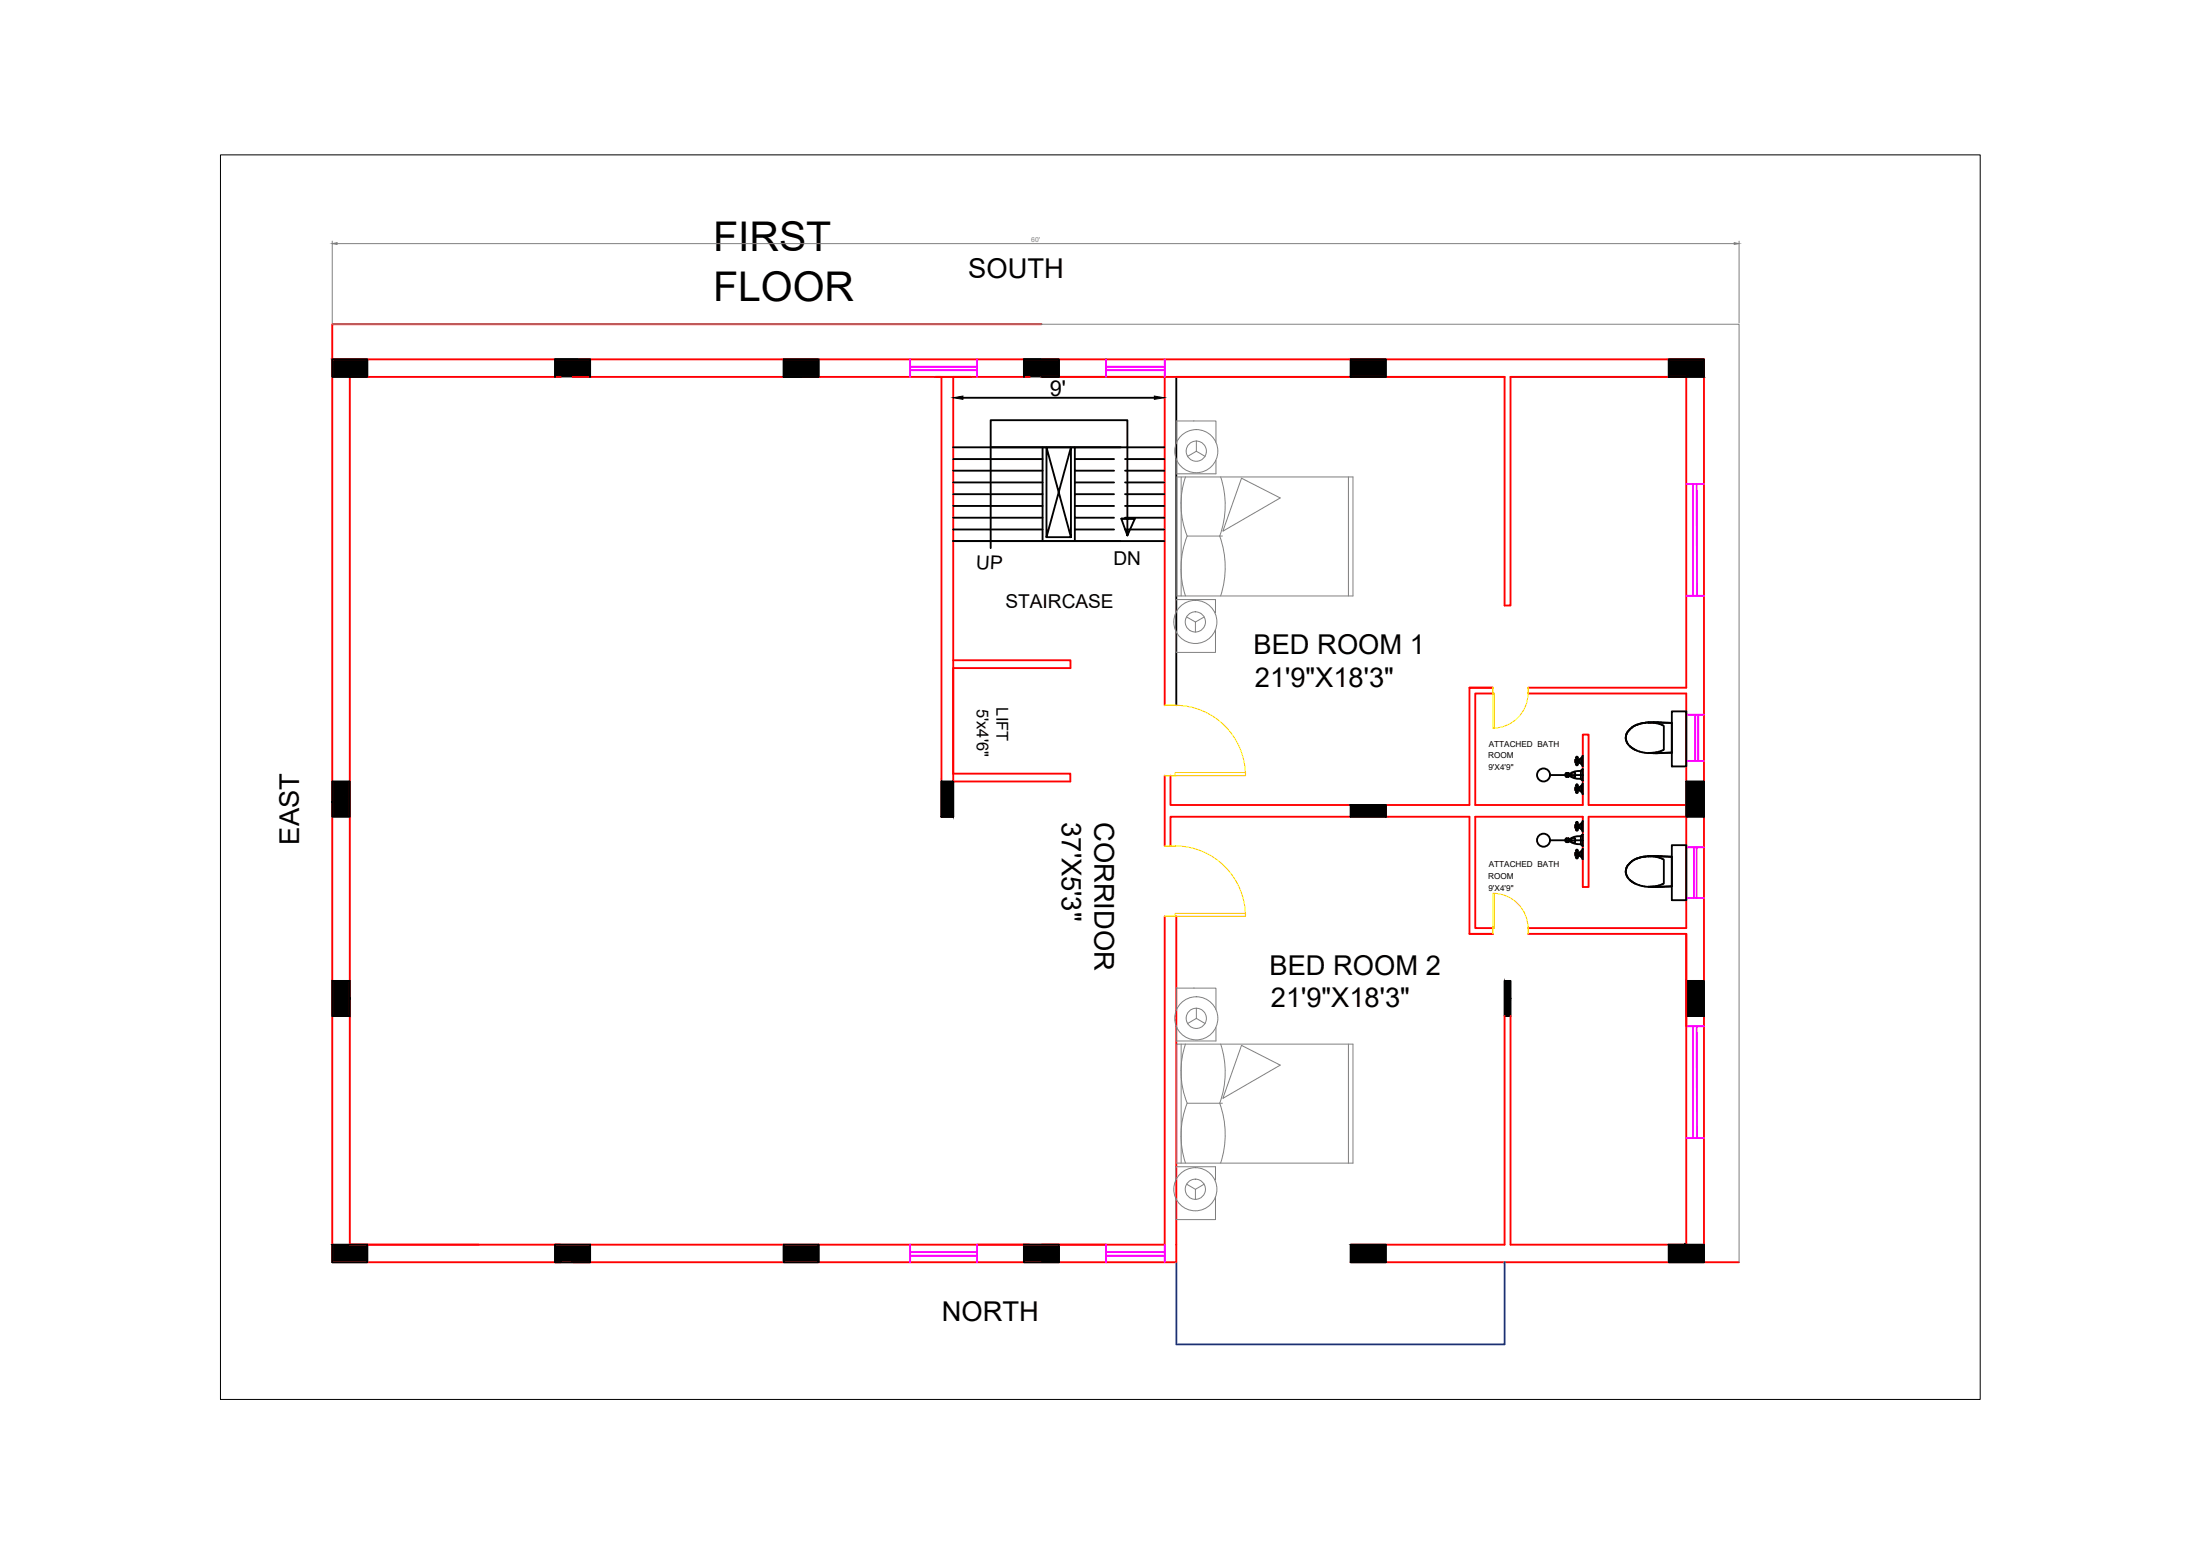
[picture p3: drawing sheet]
<svg xmlns="http://www.w3.org/2000/svg" width="297mm" height="210mm" viewBox="0 0 297 210" stroke-linecap="round" stroke-linejoin="round" font-family="sans-serif">
<!-- layer: WALL -->
<g fill="none" stroke="#f00" stroke-width=".25">
<path d="M44.9 48.5h185.2v121.9M75.7 50.9h-28.5v117.1h28.5M77.3 50.9h61.8M127.1 50.9v59.4h1.6v-59.4M140.6 43.8h-95.7v126.6h113.9v-46.7M140.6 50.9h62.5v30.8h.8v-30.8h23.8v41.9h-21.4M157.3 50.9v44.3M128.7 89.1h15.8v1.1h-15.8v14.2h15.8v1.1h-15.8M198.4 92.8h3.2h-3.2v15.9h-40.4v-4M201.6 93.6h-2.4v15.1h14.5v-9.5h.8v9.5h13.2M206.3 93.6h21.4v31.7h-21.4M157.3 104.7v9.5"/>
<path d="M158 114.2v-3.9h40.4v15.8h3.2h-3.2M187.1 108.7v1.6M227.7 110.3h-13.2v9.4h-.8v-9.4h-14.5v15h2.4M157.3 123.7v44.3h-82.4M203.1 137.2v30.8h-20.7M206.3 126.1h21.4v41.9h-23.8v-30.8M47.2 168h17.5M182.4 170.4h52.4"/>
</g>
<!-- layer: 6 COL HATCH -->
<g fill="#000" stroke="#000" stroke-width=".14">
<path d="M44.9 48.5l4.7 2.4v-2.4zM44.9 48.5l4.7 2.4h-4.7z"/>
<path d="M74.9 48.5l4.8 2.4v-2.4zM74.9 48.5l4.8 2.4h-4.8z"/>
<path d="M105.8 48.5l4.7 2.4v-2.4zM105.8 48.5l4.7 2.4h-4.7z"/>
<path d="M138.2 48.5l4.8 2.4v-2.4zM138.2 48.5l4.8 2.4h-4.8z"/>
<path d="M182.4 48.5l4.7 2.4v-2.4zM182.4 48.5l4.7 2.4h-4.7z"/>
<path d="M225.3 48.5l4.8 2.4v-2.4zM225.3 48.5l4.8 2.4h-4.8z"/>
<path d="M44.9 105.5l2.3 2.8v-2.8zM44.9 105.5l2.3 2.8h-2.3z"/>
<path d="M44.9 108.3l2.3 2v-2zM44.9 108.3l2.3 2h-2.3z"/>
<path d="M127.1 105.5l1.6 4.8v-4.8zM127.1 105.5l1.6 4.8h-1.6z"/>
<path d="M182.4 108.7l4.7 1.6v-1.6zM182.4 108.7l4.7 1.6h-4.7z"/>
<path d="M227.7 105.5l2.4 4.8v-4.8zM227.7 105.5l2.4 4.8h-2.4z"/>
<path d="M44.9 132.4l2.3 4.8v-4.8zM44.9 132.4l2.3 4.8h-2.3z"/>
<path d="M203.1 132.4l.8 2.4v-2.4zM203.1 132.4l.8 2.4h-.8z"/>
<path d="M203.1 134.8l.8 2.4v-2.4zM203.1 134.8l.8 2.4h-.8z"/>
<path d="M227.7 132.4l2.4 4.8v-4.8zM227.7 132.4l2.4 4.8h-2.4z"/>
<path d="M44.9 168l4.7 2.4v-2.4zM44.9 168l4.7 2.4h-4.7z"/>
<path d="M74.9 168l4.8 2.4v-2.4zM74.9 168l4.8 2.4h-4.8z"/>
<path d="M105.8 168l4.7 2.4v-2.4zM105.8 168l4.7 2.4h-4.7z"/>
<path d="M138.2 168l4.8 2.4v-2.4zM138.2 168l4.8 2.4h-4.8z"/>
<path d="M182.4 168l4.7 2.4v-2.4zM182.4 168l4.7 2.4h-4.7z"/>
<path d="M225.3 168l4.8 2.4v-2.4zM225.3 168l4.8 2.4h-4.8z"/>
</g>
<!-- layer: furniture -->
<g fill="none" stroke="#808080" stroke-width=".14">
<path d="M44.9 32.5v11.1M45.5 32.9h188.7M234.8 32.5v11.1M44.9 43.8h189.9v126.6M140.6 50.9h62.5M161.2 56.8h.1M161.5 59.6v1.3M164.2 59.7v-2.9h-5.4v3.1M223.7 50.9h-19.8h23.8M158.8 62v2h5.4v-1.9M158.9 64.4h23.8v16h-23.8zM159.5 64.4v16"/>
<path d="M160.1 64.4a11.5 11.5 0 0 0 .2 7.9M160.3 61.6l1.2-.7 1.2 .7M164.8 64.4a12.2 12.2 0 0 1-.1 8 12.4 12.4 0 0 1 .1 8M165 72.4h-4.7a11.8 11.8 0 0 0-.2 8M167.6 64.6l5.3 2.6-7.8 4.5zM182.1 64.4v16M158.8 82.8v-1.9h5.3v1.9M160.2 83.3l1.2 .7M162.6 83.3l-1.2 .7v1.3M164.1 85v3.1h-5.3v-2.9M158.8 138.5v2h5.4v-1.8M160.3 138.2l1.2-.7 1.2 .7"/>
<path d="M161.2 133.3v.1M161.5 136.1v1.4M164.2 136.3v-2.9h-5.4v3M158.8 159.3v-1.8h5.3v1.8M158.9 140.9h23.8v16.1h-23.8zM159.5 140.9v16.1M160.1 140.9a11.5 11.5 0 0 0 .2 8M160.2 159.8l1.2 .7M160.3 148.9a11.8 11.8 0 0 0-.2 8.1M160.3 148.9h4.7M162.6 159.8l-1.2 .7v1.4M164.8 140.9a12.2 12.2 0 0 1-.1 8 12.4 12.4 0 0 1 .1 8.1"/>
<path d="M167.6 141.1l5.3 2.7-7.8 4.5zM182.1 140.9v16.1M164.1 161.6v3h-5.3v-2.9"/>
<circle cx="161.5" cy="60.9" r="2.91"/>
<circle cx="161.5" cy="60.9" r="1.37"/>
<circle cx="161.4" cy="84" r="2.91"/>
<circle cx="161.4" cy="84" r="1.37"/>
<circle cx="161.5" cy="137.5" r="2.91"/>
<circle cx="161.5" cy="137.5" r="1.37"/>
<circle cx="161.4" cy="160.5" r="2.91"/>
<circle cx="161.4" cy="160.5" r="1.37"/>
</g>
<!-- layer: 0 -->
<g fill="none" stroke="#000" stroke-width=".25">
<path d="M44.9 48.5h4.7v2.4h-4.7zM74.9 50.9v-2.4h4.8v2.4M74.9 48.5h3.2M105.8 50.9h4.7v-2.4h-4.7v2.4h2.4M126.3 50.9h.8M128.7 50.9h2.4M138.2 50.9v-2.4h4.8v2.4h-2.4h16.7M138.2 48.5h2.4M149.3 48.5v2.4M158.8 50.9v44.3M182.4 48.5h4.7v2.4h-4.7zM225.3 48.5h4.8v2.4h-4.8z"/>
<path d="M151.4 70h1.8M152.2 72.3v-2.3h1l-1 2.3-.8-2.3h.8v-13.3h-18.4v17.3M219.5 99.5v.3M219.5 99.7l.3 .7M219.5 99.8l.2 .4M220 98.5l-.3 .4-.2 .5M220.3 98.2l-.3 .3M221 97.8l-.7 .4M221 97.8a2.2 2.2 0 0 0-1.5 1.9M221.4 97.7l-.4 .2M221.7 97.6h.3zM221.7 97.6l-.7 .2"/>
<path d="M222.2 97.6h-.2M222.5 97.5l1.1 .1M222.5 97.5l-.4 .1h3.6v4M223.2 97.5h.7M223.2 97.5h-.6M223.6 97.6l.8 .2M223.9 97.5h.4M224.3 97.6h1.4M224.4 97.8l.1 .1M224.6 97.9v.1v3.2l-.3 .1M225.7 96h2v7.5h-2zM44.9 105.5h2.3v4.8h-2.3z"/>
<path d="M127.1 105.5h1.6v4.8h-1.6zM127.1 110.3h1.6M182.4 108.7h4.7v1.6h-4.7zM209.3 113.4h4.4M209.3 104.6h4.4M211.4 113.3v.3l.1 .1M211.5 113.2l-.1 .1M211.5 104.3l-.1 .2v.3l.1 .1M211.5 113.2h.3v.5h-.3zM211.5 104.3h.3v.6h-.3zM211.7 113.2l.2 .1M211.7 104.3l.2 .2"/>
<path d="M211.9 113.5l-.2 .2M211.9 104.7l-.2 .2M211.9 113.6h.3M211.9 104.5v.2M211.9 104.7h.3M211.9 104.5h.3M212.1 104.3a2.08 2.08 0 0 1 1.3-.2l.3-.3v1.6l-.3-.3a2.14 2.14 0 0 1-1.3-.2M212.1 113.7h.6M212.2 104.3h.5v.6h-.6zM212.2 113.3h-.3v.3M212.7 115.1h.5v.4h-.5zM212.7 113.7v-.5l-.4-.1-.1 .1-.1 .5a2.14 2.14 0 0 0 1.3 .2l.3 .3"/>
<path d="M212.7 111.4h.5v.4h-.5zM212.7 106.3h.5v.4h-.5zM212.7 102.5h.5v.4h-.5zM212.9 102.4v.1M212.9 102.9v.2M212.9 106.2v.1M212.9 106.7v.1M212.9 111.2v.2M212.9 111.8v.1M212.9 115v.1M212.9 115.5v.1M213 102.4v.1"/>
<path d="M213 102.9v.2M213 106.2v.1M213 106.7v.1M213 111.2v.2M213 111.8v.1M213 115v.1M213 115.5v.1M213.2 115.5l.2 .1 .3 .4M213.2 111.7l.2 .1 .3 .4M213.2 106.7l.2 .1 .3 .4M213.2 102.9l.2 .1 .3 .4M213.3 102.5v.5"/>
<path d="M213.3 106.2v.5M213.3 111.3v.5M213.3 115.1v.4M213.4 112.9a2.08 2.08 0 0 0-1.3 .2M213.5 104.1v1M213.5 112.9v1M213.6 102.3v.9M213.6 106v.9M213.6 111.1v.9M213.6 114.8v1M213.7 114.6l-.3 .4-.2 .1M213.7 110.8l-.3 .4-.2 .1"/>
<path d="M213.7 105.8l-.3 .4-.2 .1M213.7 102l-.3 .4-.2 .1M213.7 112.7l-.3 .2M213.7 102v1.5M213.7 105.8v1.4M213.7 110.8v1.5M213.7 112.6v1.6M213.7 114.6v1.4M219.5 117.5v.4M219.5 117.8l.3 .7M219.5 117.9l.2 .3M219.7 118.2l.2 .3"/>
<path d="M219.7 100.2l.2 .3M219.9 118.6l.9 .7M219.9 100.5l.9 .7M220 118.7l.6 .5M220 100.7l.6 .4M220 116.5l-.3 .5-.2 .5M220.6 119.2l.7 .3M220.6 101.1l.7 .3M220.7 116a1.86 1.86 0 0 0-1.2 1.8M221 115.9l-1 .6M221 115.9l-.3 .1M221.3 119.5l1.3 .2"/>
<path d="M221.3 101.4l1.3 .3M221.4 115.8l-.4 .1M222 115.6l-1 .3M222.2 115.6h-.2M222.6 119.7h.9M222.6 101.6l1.6 .1M222.6 119.7h.6M222.6 101.6l.6 .1M223.2 115.5l.7 .1M223.2 115.6h-.6M223.6 119.6l-.8 .1M223.6 101.5l-.8 .1"/>
<path d="M223.6 115.7l.8 .2M223.6 115.7l-1.5-.1h3.6v4M223.8 119.7h-.6M223.8 101.7h-.6M223.9 115.6h.4M224.2 119.7h-.7M224.3 119.7h-.5M224.3 101.6h-.5M224.3 101.4l-.7 .2M224.3 115.6h1.4M224.4 115.9l.1 .1M224.6 116v.1v2.6a.62 .62 0 0 1-.6 .8l-.4 .1"/>
<path d="M225.7 119.6l-1.4 .1M225.7 101.6l-1.4 .1M225.7 119.6l-1.6 .1M225.7 114.1h2v7.4h-2zM225.7 101.6h-1.6M227.7 105.5h2.4v4.8h-2.4zM44.9 132.4h2.3v4.8h-2.3zM203.1 132.4h.8v4.8h-.8zM227.7 132.4h2.4v4.8h-2.4zM44.9 168h4.7v2.4h-4.7zM74.9 170.4h.8M77.3 170.4h2.4v-2.4h-4.8v2.4h4.8"/>
<path d="M105.8 168h4.7v2.4h-4.7zM138.2 168h4.8v2.4h-4.8zM149.3 168v2.4M182.4 168h4.7v2.4h-4.7zM225.3 168h4.8v2.4h-4.8zM227.5 168h.1"/>
<circle cx="208.4" cy="104.6" r=".88"/>
<circle cx="208.4" cy="113.4" r=".88"/>
<circle cx="212.9" cy="102.7" r=".14"/>
<circle cx="212.9" cy="115.3" r=".14"/>
<circle cx="212.9" cy="115.7" r=".14"/>
<circle cx="212.9" cy="112" r=".14"/>
<circle cx="212.9" cy="106.9" r=".14"/>
<circle cx="212.9" cy="106.5" r=".14"/>
<circle cx="212.9" cy="103.2" r=".14"/>
<circle cx="212.9" cy="102.3" r=".14"/>
<circle cx="212.9" cy="111.1" r=".14"/>
<circle cx="212.9" cy="111.6" r=".14"/>
<circle cx="212.9" cy="114.8" r=".14"/>
<circle cx="212.9" cy="106" r=".14"/>
</g>
<!-- layer: doors -->
<g fill="none" stroke="#ff0" stroke-width=".14">
<path d="M157.3 95.2h1.5M158.7 95.2a9.5 9.5 0 0 1 9.5 9.5M201.6 93.5h.2v4.8h-.2zM201.6 92.8v1.1M206.3 93.5a4.8 4.8 0 0 1-4.7 4.8M206.3 92.8v1.1M157.3 104.7h1.5M157.3 114.2h1.5M158.7 114.2a9.5 9.5 0 0 1 9.5 9.5M158.7 104.3h9.5v.4h-9.5zM157.3 123.7h1.5M158.7 123.3h9.5v.4h-9.5z"/>
<path d="M201.6 120.6a4.8 4.8 0 0 1 4.7 4.7M201.6 120.6h.2v4.7h-.2zM201.6 125v1.1M206.3 125v1.1"/>
</g>
<!-- layer: WINDOWS -->
<g fill="none" stroke="#f0f" stroke-width=".25">
<path d="M122.9 48.5v2.4M122.9 50h9M122.9 49.5h9M131.9 48.5v2.4M149.3 48.5v2.4M149.3 50h8M149.3 49.5h8M157.3 48.5v2.4M227.7 65.3h2.4M228.6 65.3v15.1M229.1 65.3v15.1M227.7 96.5h2.4"/>
<path d="M227.7 80.4h2.4M228.9 96.5v6.2M229.3 96.5v6.2M227.7 102.7h2.4M227.7 114.4h2.4M228.7 114.4v6.8M229.1 114.4v6.8M227.7 138.5h2.4M227.7 121.2h2.4M228.6 138.5v15.1M229.1 138.5v15.1M227.7 153.6h2.4"/>
<path d="M122.9 169.5h9M122.9 169h9M122.9 168v2.4M131.9 168v2.4M149.3 168v2.4M149.3 169.5h8M149.3 169h8M157.3 168v2.4"/>
</g>
<!-- layer: PDF_0 -->
<g fill="none" stroke="#000" stroke-width=".25">
<path d="M130 53.7h25.9M128.7 60.4h28.5M128.7 73h28.5M128.7 71.5h12.1M128.7 69.9h12.1M128.7 66.7h12.1M128.7 65.1h12.1M128.7 63.5h12.1M128.7 62h12.1M128.7 68.3h12.1M140.8 60.4v12.6M141.3 72.5l3.3-12.1v12.1l-3.3-12.1v12.1h3.3"/>
<path d="M145.1 71.5h5.3M145.1 69.9h5.3M145.1 66.7h5.3M145.1 65.1h5.3M145.1 63.5h5.3M145.1 62h5.3M145.1 60.4v12.6M145.1 68.3h5.3M151.9 71.5h5.3M151.9 69.9h5.3M151.9 66.7h5.3M151.9 65.1h5.3"/>
<path d="M151.9 63.5h5.3M151.9 62h5.3M151.9 68.3h5.3"/>
</g>
<path d="M128.7 53.7l1.3-.2v.4zM155.9 53.5l1.3 .2-1.3 .2z" fill="#000" stroke="#000" stroke-width=".14"/>
<!-- layer: furniture -->
<g fill="#808080" stroke="#808080" stroke-width=".14">
<path d="M44.9 32.9l.6-.1v.2z"/>
<path d="M234.2 32.8l.6 .1-.6 .1z"/>
</g>
<!-- layer: balcony -->
<path d="M158.8 170.4v11.1h44.3v-11.1" fill="none" stroke="#003fff" stroke-width=".25"/>
<!-- layer: 0 -->
<path d="M29.8 20.9h237.6v168h-237.6z" fill="none" stroke="#000" stroke-width=".14"/>
<g font-size="5.5">
<text x="96.3" y="33.9">FIRST</text>
<text x="96.3" y="40.6">FLOOR</text>
</g>
<g font-size="3.7">
<text x="130.7" y="37.5">SOUTH</text>
<text x="169.3" y="88.3">BED ROOM 1</text>
<text x="169.4" y="92.7">21'9&quot;X18'3&quot;</text>
<text x="40.4" y="114" transform="rotate(-90 40.4 114)">EAST</text>
<text x="143.3" y="111" transform="rotate(90 143.3 111)">37'X5'3&quot;</text>
<text x="147.8" y="111" transform="rotate(90 147.8 111)">CORRIDOR</text>
<text x="171.4" y="131.6">BED ROOM 2</text>
<text x="171.6" y="136">21'9&quot;X18'3&quot;</text>
<text x="127.2" y="178.3">NORTH</text>
</g>
<text font-size="2.9" x="141.7" y="53.5">9'</text>
<g font-size="2.6">
<text x="131.8" y="76.7" transform="rotate(3 131.8 76.7)">UP</text>
<text x="150.3" y="76.2">DN</text>
<text x="135.7" y="82">STAIRCASE</text>
</g>
<g font-size="2.2">
<text x="131.9" y="95.7" transform="rotate(90 131.9 95.7)">5'x4'6&quot;</text>
<text x="134.5" y="95.5" transform="rotate(90 134.5 95.5)">LIFT</text>
</g>
<g font-size="1.1">
<text x="201" y="100.8">ATTACHED BATH</text>
<text x="200.9" y="102.4">ROOM</text>
<text x="201" y="104">9'X4'9&quot;</text>
<text x="200.9" y="118.7">ROOM</text>
<text x="201" y="117.1">ATTACHED BATH</text>
<text x="201" y="120.2">9'X4'9&quot;</text>
</g>
<text font-size=".9" fill="#808080" x="139.2" y="32.7">60'</text>
</svg>
